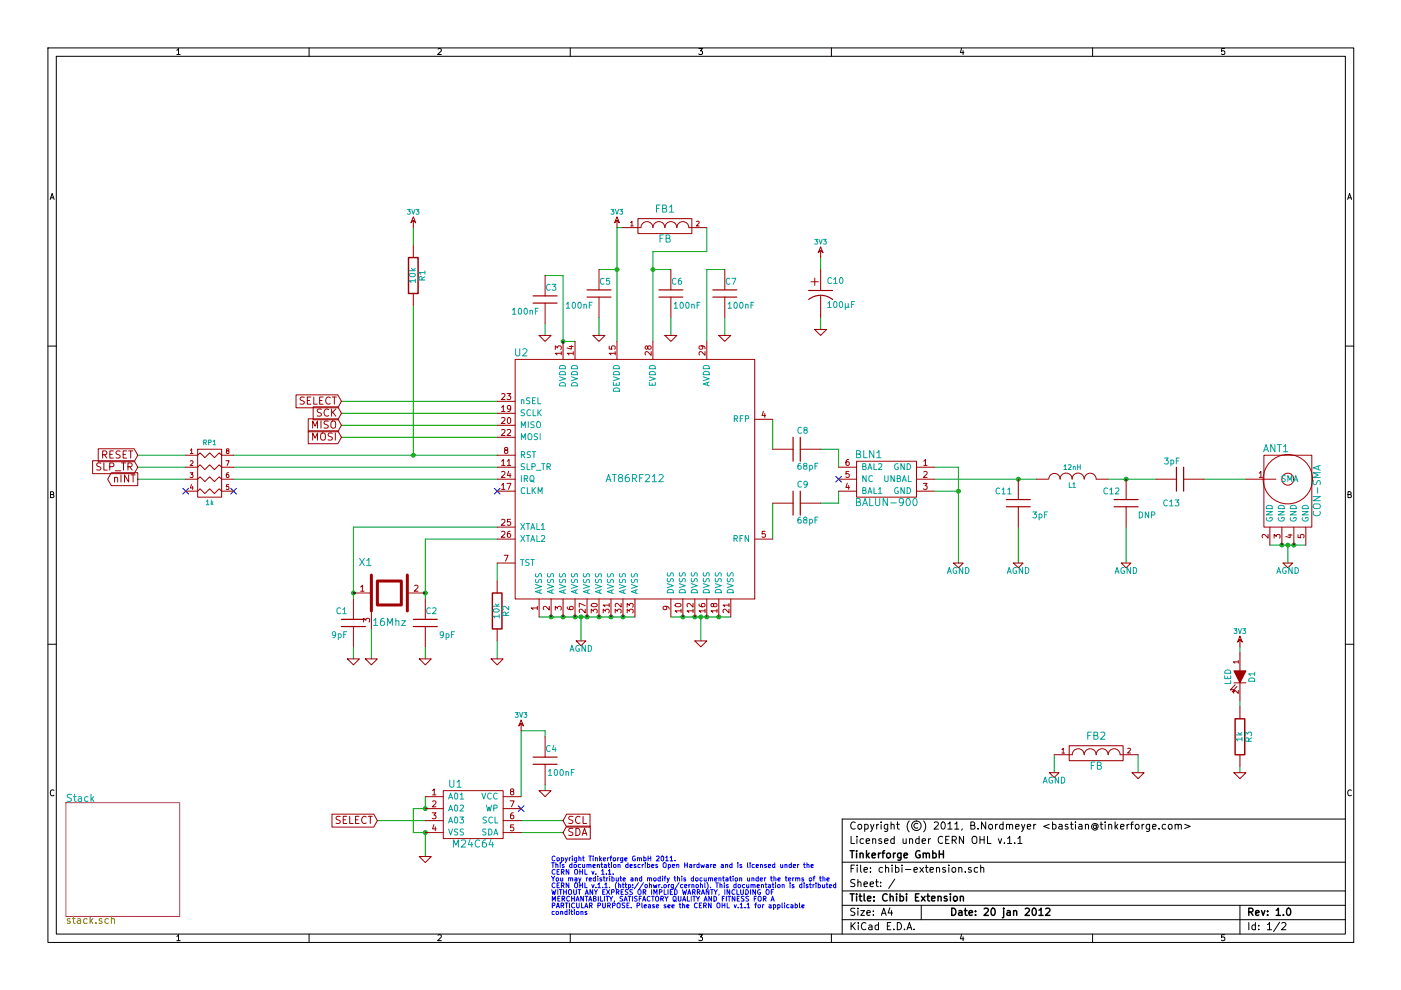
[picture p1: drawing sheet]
EESchema Schematic File Version 2  date Mi 15 Feb 2012 13:50:25 CET
LIBS:power
LIBS:device
LIBS:transistors
LIBS:conn
LIBS:linear
LIBS:regul
LIBS:74xx
LIBS:cmos4000
LIBS:adc-dac
LIBS:memory
LIBS:xilinx
LIBS:special
LIBS:microcontrollers
LIBS:dsp
LIBS:microchip
LIBS:analog_switches
LIBS:motorola
LIBS:texas
LIBS:intel
LIBS:audio
LIBS:interface
LIBS:digital-audio
LIBS:philips
LIBS:display
LIBS:cypress
LIBS:siliconi
LIBS:opto
LIBS:atmel
LIBS:contrib
LIBS:valves
LIBS:tinkerforge
LIBS:chibi-extension-cache
EELAYER 25  0
EELAYER END
$Descr A4 11700 8267
encoding utf-8
Sheet 1 2
Title "Chibi Extension"
Date "20 jan 2012"
Rev "1.0"
Comp "Tinkerforge GmbH"
Comment1 "Licensed under CERN OHL v.1.1"
Comment2 "Copyright (©) 2011, B.Nordmeyer <bastian@tinkerforge.com>"
Comment3 ""
Comment4 ""
$EndDescr
Text Notes 4600 7200 0    40   ~ 0
Copyright Tinkerforge GmbH 2011.\nThis documentation describes Open Hardware and is licensed under the\nCERN OHL v. 1.1.\nYou may redistribute and modify this documentation under the terms of the\nCERN OHL v.1.1. (http://ohwr.org/cernohl). This documentation is distributed\nWITHOUT ANY EXPRESS OR IMPLIED WARRANTY, INCLUDING OF\nMERCHANTABILITY, SATISFACTORY QUALITY AND FITNESS FOR A\nPARTICULAR PURPOSE. Please see the CERN OHL v.1.1 for applicable\nconditions\n
Wire Wire Line
	10350 5450 10350 5400
Wire Wire Line
	10350 6450 10350 6400
Wire Wire Line
	1150 3900 1550 3900
Wire Wire Line
	4150 4000 1950 4000
Wire Wire Line
	3100 5500 3100 5250
Wire Wire Line
	1950 3900 4150 3900
Wire Wire Line
	4150 3450 2850 3450
Wire Wire Line
	3450 6950 3550 6950
Wire Wire Line
	3450 6950 3450 6750
Wire Wire Line
	3450 6750 3550 6750
Wire Wire Line
	3550 6950 3550 7150
Wire Wire Line
	4350 6850 4700 6850
Wire Wire Line
	4550 6150 4550 6100
Wire Wire Line
	4550 6100 4350 6100
Wire Wire Line
	10050 4000 10400 4000
Wire Wire Line
	9250 4000 9650 4000
Connection ~ 8000 4100
Wire Wire Line
	8000 4700 8000 3900
Wire Wire Line
	8000 3900 7800 3900
Connection ~ 10750 4550
Wire Wire Line
	10750 4550 10750 4700
Connection ~ 10700 4550
Wire Wire Line
	9400 4700 9400 4400
Wire Wire Line
	6850 2750 6850 2650
Connection ~ 3450 3800
Wire Wire Line
	2850 3550 4150 3550
Wire Wire Line
	3450 3800 3450 2550
Wire Wire Line
	5450 2850 5450 2100
Wire Wire Line
	5450 2100 5900 2100
Wire Wire Line
	5900 2100 5900 1900
Wire Wire Line
	5200 1900 5150 1900
Wire Wire Line
	6050 2650 6050 2800
Wire Wire Line
	5600 2650 5600 2800
Connection ~ 5150 2250
Wire Wire Line
	5150 2250 5000 2250
Connection ~ 4700 2850
Wire Wire Line
	4800 2850 4700 2850
Connection ~ 2950 4950
Wire Wire Line
	2950 5000 2950 4400
Wire Wire Line
	2950 4400 4150 4400
Wire Wire Line
	3550 5500 3550 5400
Wire Wire Line
	4150 4850 4150 4700
Wire Wire Line
	9500 6450 9500 6300
Connection ~ 4850 5150
Wire Wire Line
	4850 5350 4850 5150
Connection ~ 5000 5150
Connection ~ 4800 5150
Connection ~ 4600 5150
Connection ~ 6000 5150
Wire Wire Line
	6100 5150 5600 5150
Connection ~ 5800 5150
Wire Wire Line
	6850 4200 7000 4200
Wire Wire Line
	7000 3900 7000 3750
Wire Wire Line
	7000 3750 6850 3750
Wire Wire Line
	6450 3500 6450 3750
Wire Wire Line
	6450 4200 6450 4500
Wire Wire Line
	7000 4200 7000 4100
Connection ~ 5700 5150
Connection ~ 5900 5150
Connection ~ 4700 5150
Connection ~ 4900 5150
Connection ~ 5100 5150
Wire Wire Line
	5850 5350 5850 5150
Connection ~ 5850 5150
Wire Wire Line
	8800 6450 8800 6300
Wire Wire Line
	4150 5500 4150 5350
Wire Wire Line
	2950 5500 2950 5400
Wire Wire Line
	3550 5000 3550 4500
Wire Wire Line
	3550 4500 4150 4500
Connection ~ 3550 4950
Wire Wire Line
	4550 2700 4550 2800
Wire Wire Line
	5000 2800 5000 2650
Wire Wire Line
	4550 2300 4700 2300
Wire Wire Line
	4700 2300 4700 2850
Wire Wire Line
	5450 2250 5600 2250
Connection ~ 5450 2250
Wire Wire Line
	5900 2850 5900 2250
Wire Wire Line
	5900 2250 6050 2250
Wire Wire Line
	5150 1900 5150 2850
Wire Wire Line
	3450 2050 3450 1900
Connection ~ 8500 4000
Wire Wire Line
	2850 3650 4150 3650
Wire Wire Line
	6850 2250 6850 2150
Wire Wire Line
	8500 4700 8500 4400
Wire Wire Line
	10900 4550 10600 4550
Connection ~ 10800 4550
Connection ~ 9400 4000
Wire Wire Line
	8000 4100 7800 4100
Wire Wire Line
	7800 4000 8650 4000
Wire Wire Line
	4550 6600 4550 6550
Wire Wire Line
	4350 6100 4350 6650
Wire Wire Line
	4350 6950 4700 6950
Wire Wire Line
	3550 6750 3550 6650
Wire Wire Line
	3150 6850 3550 6850
Connection ~ 3550 6950
Connection ~ 3550 6750
Wire Wire Line
	5300 5150 4500 5150
Connection ~ 5200 5150
Wire Wire Line
	1950 3800 4150 3800
Wire Wire Line
	2850 3350 4150 3350
Wire Wire Line
	1150 3800 1550 3800
Wire Wire Line
	1150 4000 1550 4000
Wire Wire Line
	10350 5900 10350 5850
$Comp
L 3V3 #PWR01
U 1 1
P 10350 5400
F 0 "#PWR01" H 10350 5500 40  0001 C CNN
F 1 "3V3" H 10350 5525 40  0000 C CNN
	1    10350 5400
	1    0    0    -1  
$EndComp
$Comp
L LED D1
U 1 1
P 10350 5650
F 0 "D1" H 10350 5750 50  0000 C CNN
F 1 "LED" H 10350 5550 50  0000 C CNN
F 2 "D0603" H 10350 5650 60  0001 C CNN
	1    10350 5650
	0    1    1    0   
$EndComp
$Comp
L GND #PWR02
U 1 1
P 10350 6450
F 0 "#PWR02" H 10350 6450 30  0001 C CNN
F 1 "GND" H 10350 6380 30  0001 C CNN
	1    10350 6450
	1    0    0    -1  
$EndComp
$Comp
L R R3
U 1 1
P 10350 6150
F 0 "R3" V 10430 6150 50  0000 C CNN
F 1 "1k" V 10350 6150 50  0000 C CNN
F 2 "0402" H 10350 6150 60  0001 C CNN
	1    10350 6150
	1    0    0    -1  
$EndComp
NoConn ~ 1550 4100
NoConn ~ 1950 4100
$Comp
L CP1 C10
U 1 1
P 6850 2450
F 0 "C10" H 6900 2550 50  0000 L CNN
F 1 "100µF" H 6900 2350 50  0000 L CNN
F 2 "3528-21" H 6850 2450 60  0001 C CNN
	1    6850 2450
	1    0    0    -1  
$EndComp
$Comp
L R_PACK4 RP1
U 1 1
P 1750 4150
F 0 "RP1" H 1750 4600 40  0000 C CNN
F 1 "1k" H 1750 4100 40  0000 C CNN
F 2 "741X083" H 1750 4150 60  0001 C CNN
	1    1750 4150
	1    0    0    -1  
$EndComp
$Comp
L GND #PWR03
U 1 1
P 3100 5500
F 0 "#PWR03" H 3100 5500 30  0001 C CNN
F 1 "GND" H 3100 5430 30  0001 C CNN
	1    3100 5500
	1    0    0    -1  
$EndComp
$Comp
L CRYSTAL_3225 X1
U 1 1
P 3250 4950
F 0 "X1" H 3050 5200 60  0000 C CNN
F 1 "16Mhz" H 3250 4700 60  0000 C CNN
F 2 "CRYSTAL_3225" H 3250 4950 60  0001 C CNN
	1    3250 4950
	1    0    0    -1  
$EndComp
NoConn ~ 4350 6750
Text GLabel 3150 6850 0    60   Input ~ 0
SELECT
$Comp
L GND #PWR04
U 1 1
P 3550 7150
F 0 "#PWR04" H 3550 7150 30  0001 C CNN
F 1 "GND" H 3550 7080 30  0001 C CNN
	1    3550 7150
	1    0    0    -1  
$EndComp
$Comp
L GND #PWR05
U 1 1
P 4550 6600
F 0 "#PWR05" H 4550 6600 30  0001 C CNN
F 1 "GND" H 4550 6530 30  0001 C CNN
	1    4550 6600
	1    0    0    -1  
$EndComp
$Comp
L C C4
U 1 1
P 4550 6350
F 0 "C4" H 4450 6250 50  0000 L CNN
F 1 "100nF" H 4300 6450 50  0000 L CNN
F 2 "0402" H 4550 6350 60  0001 C CNN
	1    4550 6350
	-1   0    0    1   
$EndComp
$Comp
L 3V3 #PWR06
U 1 1
P 4350 6100
F 0 "#PWR06" H 4350 6200 40  0001 C CNN
F 1 "3V3" H 4350 6225 40  0000 C CNN
	1    4350 6100
	1    0    0    -1  
$EndComp
Text GLabel 4700 6950 2    60   Input ~ 0
SDA
Text GLabel 4700 6850 2    60   Input ~ 0
SCL
$Comp
L CAT24C U1
U 1 1
P 3950 7050
F 0 "U1" H 3800 7550 60  0000 C CNN
F 1 "M24C64" H 3950 7050 60  0000 C CNN
F 2 "TSSOP8" H 3950 7050 60  0001 C CNN
	1    3950 7050
	1    0    0    -1  
$EndComp
$Sheet
S 550  6700 950  950 
U 4CC04398
F0 "Stack" 60
F1 "stack.sch" 60
$EndSheet
$Comp
L C C13
U 1 1
P 9850 4000
F 0 "C13" V 9650 4000 50  0000 L CNN
F 1 "3pF" V 10000 4000 50  0000 L CNN
F 2 "0603" H 9850 4000 60  0001 C CNN
	1    9850 4000
	0    -1   -1   0   
$EndComp
$Comp
L BALUN-900 BLN1
U 1 1
P 7400 4000
F 0 "BLN1" H 7250 4200 60  0000 C CNN
F 1 "BALUN-900" H 7400 3800 60  0000 C CNN
F 2 "BALUN_900" H 7400 4000 60  0001 C CNN
	1    7400 4000
	1    0    0    -1  
$EndComp
$Comp
L AGND #PWR07
U 1 1
P 10750 4700
F 0 "#PWR07" H 10750 4700 40  0001 C CNN
F 1 "AGND" H 10750 4630 50  0000 C CNN
	1    10750 4700
	1    0    0    -1  
$EndComp
$Comp
L CON-SMA ANT1
U 1 1
P 10750 4300
F 0 "ANT1" H 10650 4850 60  0000 C CNN
F 1 "CON-SMA" V 11000 4500 60  0000 C CNN
F 2 "CON-SMA" H 10750 4300 60  0001 C CNN
	1    10750 4300
	1    0    0    -1  
$EndComp
$Comp
L 3V3 #PWR08
U 1 1
P 6850 2150
F 0 "#PWR08" H 6850 2250 40  0001 C CNN
F 1 "3V3" H 6850 2275 40  0000 C CNN
	1    6850 2150
	1    0    0    -1  
$EndComp
$Comp
L GND #PWR09
U 1 1
P 6850 2750
F 0 "#PWR09" H 6850 2750 30  0001 C CNN
F 1 "GND" H 6850 2680 30  0001 C CNN
	1    6850 2750
	1    0    0    -1  
$EndComp
NoConn ~ 4150 4100
Text GLabel 1150 4000 0    60   Output ~ 0
nINT
Text GLabel 1150 3900 0    60   Input ~ 0
SLP_TR
Text GLabel 1150 3800 0    60   Input ~ 0
RESET
Text GLabel 2850 3650 0    60   Input ~ 0
MOSI
Text GLabel 2850 3550 0    60   Input ~ 0
MISO
Text GLabel 2850 3450 0    60   Input ~ 0
SCK
Text GLabel 2850 3350 0    60   Input ~ 0
SELECT
$Comp
L INDUCTOR L1
U 1 1
P 8950 4000
F 0 "L1" V 8900 4000 40  0000 C CNN
F 1 "12nH" V 9050 4000 40  0000 C CNN
F 2 "0603" H 8950 4000 60  0001 C CNN
	1    8950 4000
	0    -1   -1   0   
$EndComp
$Comp
L 3V3 #PWR010
U 1 1
P 3450 1900
F 0 "#PWR010" H 3450 2000 40  0001 C CNN
F 1 "3V3" H 3450 2025 40  0000 C CNN
	1    3450 1900
	1    0    0    -1  
$EndComp
$Comp
L R R1
U 1 1
P 3450 2300
F 0 "R1" V 3530 2300 50  0000 C CNN
F 1 "10k" V 3450 2300 50  0000 C CNN
F 2 "0402" H 3450 2300 60  0001 C CNN
	1    3450 2300
	1    0    0    -1  
$EndComp
$Comp
L GND #PWR011
U 1 1
P 6050 2800
F 0 "#PWR011" H 6050 2800 30  0001 C CNN
F 1 "GND" H 6050 2730 30  0001 C CNN
	1    6050 2800
	1    0    0    -1  
$EndComp
$Comp
L C C7
U 1 1
P 6050 2450
F 0 "C7" H 5950 2350 50  0000 L CNN
F 1 "100nF" H 5800 2550 50  0000 L CNN
F 2 "0402" H 6050 2450 60  0001 C CNN
	1    6050 2450
	-1   0    0    1   
$EndComp
$Comp
L GND #PWR012
U 1 1
P 5600 2800
F 0 "#PWR012" H 5600 2800 30  0001 C CNN
F 1 "GND" H 5600 2730 30  0001 C CNN
	1    5600 2800
	1    0    0    -1  
$EndComp
$Comp
L C C6
U 1 1
P 5600 2450
F 0 "C6" H 5500 2350 50  0000 L CNN
F 1 "100nF" H 5350 2550 50  0000 L CNN
F 2 "0402" H 5600 2450 60  0001 C CNN
	1    5600 2450
	-1   0    0    1   
$EndComp
$Comp
L GND #PWR013
U 1 1
P 5000 2800
F 0 "#PWR013" H 5000 2800 30  0001 C CNN
F 1 "GND" H 5000 2730 30  0001 C CNN
	1    5000 2800
	1    0    0    -1  
$EndComp
$Comp
L C C5
U 1 1
P 5000 2450
F 0 "C5" H 4900 2350 50  0000 L CNN
F 1 "100nF" H 5050 2550 50  0000 L CNN
F 2 "0402" H 5000 2450 60  0001 C CNN
	1    5000 2450
	-1   0    0    1   
$EndComp
$Comp
L GND #PWR014
U 1 1
P 4550 2800
F 0 "#PWR014" H 4550 2800 30  0001 C CNN
F 1 "GND" H 4550 2730 30  0001 C CNN
	1    4550 2800
	1    0    0    -1  
$EndComp
$Comp
L C C3
U 1 1
P 4550 2500
F 0 "C3" H 4450 2400 50  0000 L CNN
F 1 "100nF" H 4600 2600 50  0000 L CNN
F 2 "0402" H 4550 2500 60  0001 C CNN
	1    4550 2500
	-1   0    0    1   
$EndComp
$Comp
L 3V3 #PWR015
U 1 1
P 5150 1900
F 0 "#PWR015" H 5150 2000 40  0001 C CNN
F 1 "3V3" H 5150 2025 40  0000 C CNN
	1    5150 1900
	1    0    0    -1  
$EndComp
$Comp
L FILTER FB1
U 1 1
P 5550 1900
F 0 "FB1" H 5550 2050 60  0000 C CNN
F 1 "FB" H 5550 1800 60  0000 C CNN
F 2 "0402" H 5550 1900 60  0001 C CNN
	1    5550 1900
	1    0    0    -1  
$EndComp
$Comp
L C C2
U 1 1
P 3550 5200
F 0 "C2" H 3450 5100 50  0000 L CNN
F 1 "9pF" H 3300 5300 50  0000 L CNN
F 2 "0402" H 3550 5200 60  0001 C CNN
	1    3550 5200
	-1   0    0    1   
$EndComp
$Comp
L C C1
U 1 1
P 2950 5200
F 0 "C1" H 3000 5100 50  0000 L CNN
F 1 "9pF" H 3000 5300 50  0000 L CNN
F 2 "0402" H 2950 5200 60  0001 C CNN
	1    2950 5200
	-1   0    0    1   
$EndComp
$Comp
L GND #PWR016
U 1 1
P 2950 5500
F 0 "#PWR016" H 2950 5500 30  0001 C CNN
F 1 "GND" H 2950 5430 30  0001 C CNN
	1    2950 5500
	1    0    0    -1  
$EndComp
$Comp
L GND #PWR017
U 1 1
P 3550 5500
F 0 "#PWR017" H 3550 5500 30  0001 C CNN
F 1 "GND" H 3550 5430 30  0001 C CNN
	1    3550 5500
	1    0    0    -1  
$EndComp
$Comp
L R R2
U 1 1
P 4150 5100
F 0 "R2" V 4230 5100 50  0000 C CNN
F 1 "10k" V 4150 5100 50  0000 C CNN
F 2 "0402" H 4150 5100 60  0001 C CNN
	1    4150 5100
	1    0    0    -1  
$EndComp
$Comp
L GND #PWR018
U 1 1
P 4150 5500
F 0 "#PWR018" H 4150 5500 30  0001 C CNN
F 1 "GND" H 4150 5430 30  0001 C CNN
	1    4150 5500
	1    0    0    -1  
$EndComp
$Comp
L AGND #PWR019
U 1 1
P 9400 4700
F 0 "#PWR019" H 9400 4700 40  0001 C CNN
F 1 "AGND" H 9400 4630 50  0000 C CNN
	1    9400 4700
	1    0    0    -1  
$EndComp
$Comp
L AGND #PWR020
U 1 1
P 8500 4700
F 0 "#PWR020" H 8500 4700 40  0001 C CNN
F 1 "AGND" H 8500 4630 50  0000 C CNN
	1    8500 4700
	1    0    0    -1  
$EndComp
$Comp
L FILTER FB2
U 1 1
P 9150 6300
F 0 "FB2" H 9150 6450 60  0000 C CNN
F 1 "FB" H 9150 6200 60  0000 C CNN
F 2 "0402" H 9150 6300 60  0001 C CNN
	1    9150 6300
	1    0    0    -1  
$EndComp
$Comp
L AGND #PWR021
U 1 1
P 8800 6450
F 0 "#PWR021" H 8800 6450 40  0001 C CNN
F 1 "AGND" H 8800 6380 50  0000 C CNN
	1    8800 6450
	1    0    0    -1  
$EndComp
$Comp
L C C12
U 1 1
P 9400 4200
F 0 "C12" H 9450 4100 50  0000 L CNN
F 1 "DNP" H 9150 4300 50  0000 L CNN
F 2 "0603" H 9400 4200 60  0001 C CNN
	1    9400 4200
	-1   0    0    1   
$EndComp
$Comp
L C C11
U 1 1
P 8500 4200
F 0 "C11" H 8550 4100 50  0000 L CNN
F 1 "3pF" H 8250 4300 50  0000 L CNN
F 2 "0603" H 8500 4200 60  0001 C CNN
	1    8500 4200
	-1   0    0    1   
$EndComp
$Comp
L AGND #PWR022
U 1 1
P 4850 5350
F 0 "#PWR022" H 4850 5350 40  0001 C CNN
F 1 "AGND" H 4850 5280 50  0000 C CNN
	1    4850 5350
	1    0    0    -1  
$EndComp
$Comp
L GND #PWR023
U 1 1
P 5850 5350
F 0 "#PWR023" H 5850 5350 30  0001 C CNN
F 1 "GND" H 5850 5280 30  0001 C CNN
	1    5850 5350
	1    0    0    -1  
$EndComp
NoConn ~ 7000 4000
$Comp
L AGND #PWR024
U 1 1
P 8000 4700
F 0 "#PWR024" H 8000 4700 40  0001 C CNN
F 1 "AGND" H 8000 4630 50  0000 C CNN
	1    8000 4700
	1    0    0    -1  
$EndComp
$Comp
L GND #PWR025
U 1 1
P 9500 6450
F 0 "#PWR025" H 9500 6450 30  0001 C CNN
F 1 "GND" H 9500 6380 30  0001 C CNN
	1    9500 6450
	1    0    0    -1  
$EndComp
$Comp
L C C9
U 1 1
P 6650 4200
F 0 "C9" V 6500 4200 50  0000 L CNN
F 1 "68pF" V 6800 4200 50  0000 L CNN
F 2 "0603" H 6650 4200 60  0001 C CNN
	1    6650 4200
	0    1    1    0   
$EndComp
$Comp
L C C8
U 1 1
P 6650 3750
F 0 "C8" V 6500 3750 50  0000 L CNN
F 1 "68pF" V 6800 3750 50  0000 L CNN
F 2 "0603" H 6650 3750 60  0001 C CNN
	1    6650 3750
	0    1    1    0   
$EndComp
$Comp
L AT86RF230 U2
U 1 1
P 5300 4000
F 0 "U2" H 4350 5050 60  0000 C CNN
F 1 "AT86RF212" H 5300 4000 60  0000 C CNN
F 2 "QFN32" H 5200 3700 60  0001 C CNN
	1    5300 4000
	1    0    0    -1  
$EndComp
$EndSCHEMATC
